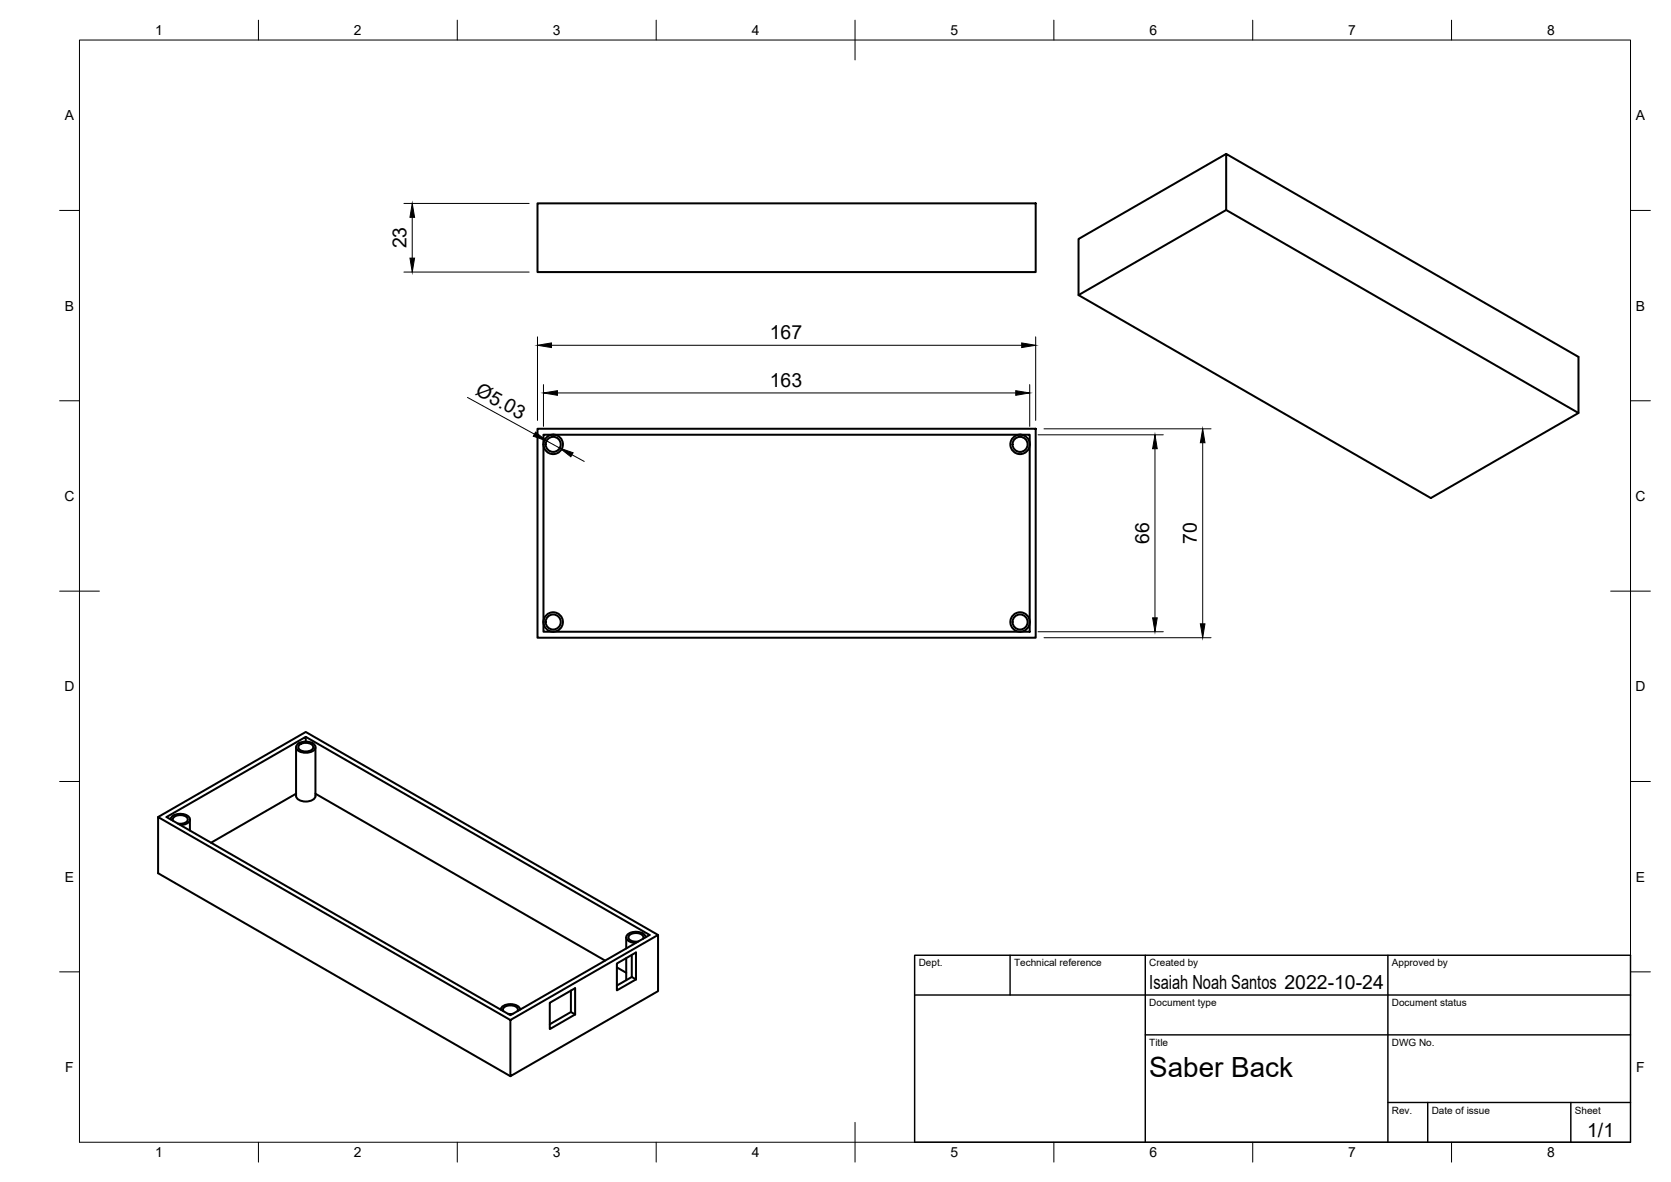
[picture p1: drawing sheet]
<svg xmlns="http://www.w3.org/2000/svg" width="420mm" height="297mm" viewBox="0 0 420 297" stroke-linecap="round" stroke-linejoin="round" font-family="sans-serif">
<!-- layer: Visible -->
<g fill="none" stroke="#000" stroke-width=".51">
<path d="M308.3 38.7l-37.1 21.4v14.1l88.6 51 37.1-21.4v-14.1l-88.6-51v14.1l-37.1 21.4M135.1 51.1h125.3v17.3h-125.3zM308.3 52.8l88.6 51M135.1 107.7h125.3v52.6h-125.3zM136.7 109.2h122.2v49.6h-122.2zM74.4 187.8v12.2a2.16 2.16 0 0 0 2.5 1.4 2.16 2.16 0 0 0 2.4-1.4v-12.2M74.4 199.5l-21.3 12.3M74.8 187.1a3.3 3.3 0 0 1 4.5 .3 1.53 1.53 0 0 1-1.8 1.7 2.59 2.59 0 0 1-3.1-1.3zM75.2 187.3a2.5 2.5 0 0 1 3.6 .3 1.69 1.69 0 0 1-2.4 1.2 1.08 1.08 0 0 1-1.1-.4 1.08 1.08 0 0 1-.1-1.1zM76.9 185.2l86.4 49.8-35 20.1-86.4-49.8 35-20.1v1.2M79.3 199.5l72.8 41.9M39.8 205.3l37.1-21.4 88.6 51.1"/>
<path d="M42.9 205.9a2.73 2.73 0 0 1 3.6-1.2 1.18 1.18 0 0 1 1.3 1 1.18 1.18 0 0 1-.9 1.3l-1.5 .3M43.5 206.3a1.13 1.13 0 0 1 1.3-1.4h1a1.07 1.07 0 0 1 1.1 .4 1.07 1.07 0 0 1 0 1.2l-1.2 .5h-1M47.8 205.9v2.8M157.5 235.6v2.7M158.9 240v5.5l1 .6M161.7 235.9a1.13 1.13 0 0 0-1.3-1.4h-1a1.07 1.07 0 0 0-1.1 .4 1.07 1.07 0 0 0 0 1.2l.7 .4 1.5 .1M162.3 235.5a2.73 2.73 0 0 0-3.6-1.2 1.18 1.18 0 0 0-1.2 1.1 1.18 1.18 0 0 0 .9 1.3l1.4 .3M125.9 253.7a2.77 2.77 0 0 1 3.7-1.2 1.53 1.53 0 0 1 1.2 1.2M126.5 254.1a1.06 1.06 0 0 1 1.2-1.4 1.93 1.93 0 0 1 2.5 1.1l-.1 .3M127.7 254.8h1.2M128.3 256.3l37.2-21.3v14.1l-37.2 21.4zM128.3 256.3l-88.5-51v14.1l88.5 51.1"/>
<path d="M138.2 252l6.4-3.7v6.6l-6.4 3.7zM143.6 248.9v5.4l1 .6M143.6 254.3l-5.4 3.1M155.1 242.1l4.8-2.7v6.7l-4.8 2.8zM155.1 243.1l2.4 1.4M157.5 240.8v5.5M158.9 245.5l-3.8 2.2"/>
<circle cx="139.1" cy="111.7" r="2.44"/>
<circle cx="139.1" cy="111.7" r="1.89"/>
<circle cx="256.5" cy="111.7" r="2.44"/>
<circle cx="256.5" cy="111.7" r="1.89"/>
<circle cx="139.1" cy="156.3" r="2.44"/>
<circle cx="139.1" cy="156.3" r="1.89"/>
<circle cx="256.5" cy="156.3" r="1.89"/>
<circle cx="256.5" cy="156.3" r="2.44"/>
</g>
<!-- layer: BORDER -->
<g fill="none" stroke="#000" stroke-width=".25">
<path d="M20 10.1h390v276.9h-390zM65 5.1v5M115 5.1v5M165 5.1v5M215 5.1v10M265 5.1v5M315 5.1v5M365 5.1v5M15 52.9h5M410 52.9h5M15 100.7h5M410 100.7h5"/>
<path d="M15 148.6h10M405 148.6h10M15 196.4h5M410 196.4h5M15 244.2h5M410 244.2h5M65 287v5M115 287v5M165 287v5M215 282.1v9.9M265 287v5M315 287v5"/>
<path d="M365 287v5"/>
</g>
<!-- layer: TITLEBLOCK -->
<path d="M230 240.1h180v46.9h-180zM230 250h180M254 240.1v9.9M288 240.1v46.9M349 240.1v46.9M288 260.1h122M349 277.1h61M359 277.1v9.9M395 277.1v9.9" fill="none" stroke="#000" stroke-width=".36"/>
<!-- layer: FD_Dimensions -->
<g fill="none" stroke="#000" stroke-width=".25">
<path d="M101.6 51.1h31.5M103.7 54.6v10.3M101.6 68.4h31.5M117.5 99.9l16.9 9.2M135.1 84.7v20.9M136.7 96.7v10.5M138.7 86.8h118.2M140.2 98.7h115.2M258.9 96.7v10.5M260.4 84.7v20.9M137.4 110.8l3.4 1.8M143.8 114.3l3.1 1.7"/>
<path d="M261 109.3h31.5M262.5 107.8h42M290.4 112.8v42.5M302.4 111.3v45.5M261 158.8h31.5M262.5 160.3h42"/>
</g>
<path d="M103.7 51.1l.5 3.5h-1.1zM103.1 64.9h1.1l-.5 3.5zM135.1 86.8l3.6-.6v1.1zM136.7 98.7l3.5-.5v1.1zM255.4 98.2l3.5 .5-3.5 .6zM256.9 86.2l3.5 .6-3.5 .5zM134.7 108.6l2.7 2.2-3.3-1.2zM140.8 112.6l3.3 1.2-.6 1zM290.4 109.3l.6 3.5h-1.2zM302.4 107.8l.6 3.5h-1.2zM289.8 155.3h1.2l-.6 3.5zM301.8 156.8h1.2l-.6 3.5z" fill="#000" stroke="#000" stroke-width=".25"/>
<text font-size="7" x="289" y="270.6">Saber Back</text>
<g font-size="4.9">
<text x="102.2" y="62.4" transform="rotate(-90 102.2 62.4)">23</text>
<text x="193.5" y="85.3">167</text>
<text x="119.3" y="99.1" transform="rotate(29 119.3 99.1)">Ø5.03</text>
<text x="193.5" y="97.3">163</text>
<text x="288.9" y="136.7" transform="rotate(-90 288.9 136.7)">66</text>
<text x="300.9" y="136.7" transform="rotate(-90 300.9 136.7)">70</text>
<text x="289" y="248.5">Isaiah Noah Santos 2022-10-24</text>
<text x="399.1" y="285.7">1/1</text>
</g>
<g font-size="3.5">
<text x="39" y="8.8">1</text>
<text x="89" y="8.8">2</text>
<text x="139" y="8.8">3</text>
<text x="189" y="8.8">4</text>
<text x="239" y="8.8">5</text>
<text x="289" y="8.8">6</text>
<text x="339" y="8.8">7</text>
<text x="389" y="8.8">8</text>
<text x="16.3" y="30.2">A</text>
<text x="411.3" y="30.2">A</text>
<text x="16.3" y="78">B</text>
<text x="411.3" y="78">B</text>
<text x="16.2" y="125.9">C</text>
<text x="411.2" y="125.9">C</text>
<text x="16.2" y="173.7">D</text>
<text x="411.2" y="173.7">D</text>
<text x="16.3" y="221.6">E</text>
<text x="411.3" y="221.6">E</text>
<text x="16.4" y="269.4">F</text>
<text x="411.4" y="269.4">F</text>
<text x="39" y="290.8">1</text>
<text x="89" y="290.8">2</text>
<text x="139" y="290.8">3</text>
<text x="189" y="290.8">4</text>
<text x="239" y="290.8">5</text>
<text x="289" y="290.8">6</text>
<text x="339" y="290.8">7</text>
<text x="389" y="290.8">8</text>
</g>
<g font-size="2.5">
<text x="231" y="242.9">Dept.</text>
<text x="255" y="242.9">Technical reference</text>
<text x="289" y="242.9">Created by</text>
<text x="350" y="242.9">Approved by</text>
<text x="289" y="252.8">Document type</text>
<text x="350" y="252.8">Document status</text>
<text x="289" y="262.9">Title</text>
<text x="350" y="262.9">DWG No.</text>
<text x="350" y="279.9">Rev.</text>
<text x="360" y="279.9">Date of issue</text>
<text x="396" y="279.9">Sheet</text>
</g>
</svg>
